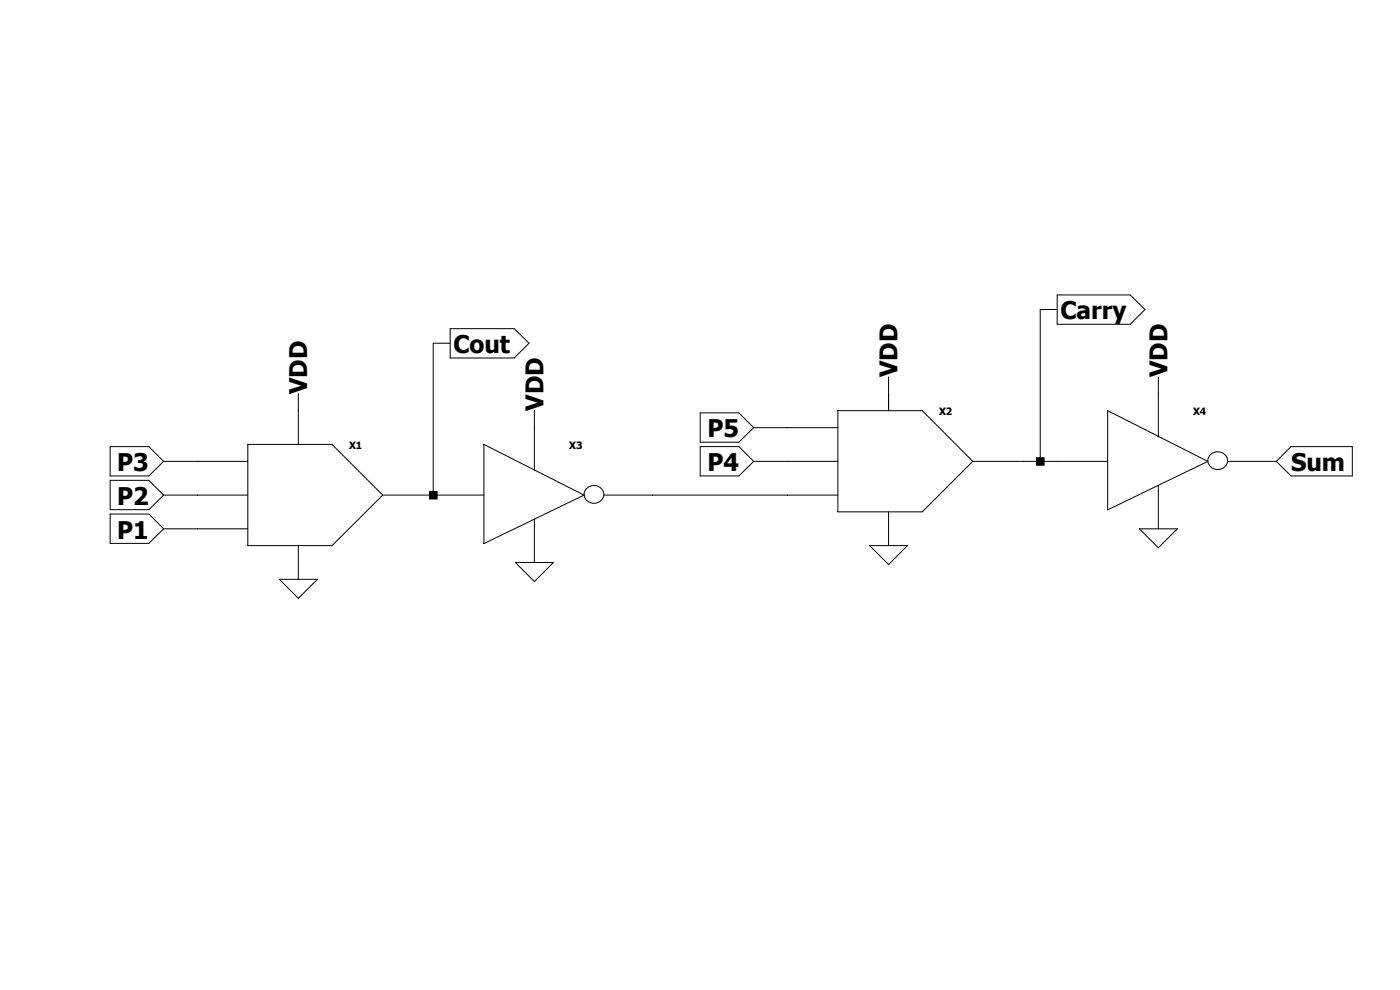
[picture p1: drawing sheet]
<svg xmlns="http://www.w3.org/2000/svg" width="297mm" height="210mm" viewBox="0 0 297 210" stroke-linecap="round" stroke-linejoin="round" font-family="sans-serif">
<g fill="none" stroke="#000" stroke-width=".21">
<path d="M95.5 69.7h13.6l3.1 3.1-3.1 3.1h-13.6zM95.5 72.8h-3.6v32.2M188.5 80v7.1M224.3 62.6h15.5l3.1 3.1-3.1 3.1h-15.5zM224.3 65.7h-3.6v32.2M245.7 80v12.7M23.4 94.7h8.2l3.1 3.2-3.1 3.1h-8.2zM34.7 97.9h17.9M52.6 94.3h17.8l10.8 10.7-10.8 10.7h-17.8zM63.3 83.6v10.7M102.7 94.3l21.2 10.7-21.2 10.3zM113.4 87.1v12.8"/>
<path d="M148.5 94.7h8.3l3.1 3.2-3.1 3.1h-8.3zM148.5 87.6h8.3l3.1 3.1-3.1 3.1h-8.3zM159.9 97.9h17.9M159.9 90.7h17.9M177.8 87.1h17.9l10.7 10.8-10.7 10.7h-17.9zM206.4 97.9h28.6M235 87.1l21.2 10.8-21.2 10.3zM256.9 96.4a2.03 2.03 0 0 1 2.6-.3 2.03 2.03 0 0 1 .6 2.6 2.1 2.1 0 0 1-2.5 .8 2.1 2.1 0 0 1-1.3-2.3zM260.5 97.9h10.3M273.9 94.7h13v6.3h-13l-3.1-3.1zM23.4 109.1h8.2l3.1 3.1-3.1 3.1h-8.2zM23.4 101.9h8.2l3.1 3.1-3.1 3.1h-8.2z"/>
<path d="M34.7 105h17.9M34.7 112.2h17.9M63.3 115.7v7.2M81.2 105h21.5M109.3 119.3h8.1l-4 4.1zM113.4 110.2v9.1M124.5 103.5a2.03 2.03 0 0 1 2.6-.2 2.03 2.03 0 0 1 .7 2.5 2.1 2.1 0 0 1-2.5 .9 2.1 2.1 0 0 1-1.3-2.3zM128.1 105h49.7M184.5 115.7h8l-4 4.1zM188.5 108.6v7.1M241.7 112.2h8.1l-4.1 4zM245.7 103v9.2"/>
<path d="M59.3 122.9h8.1l-4.1 4z"/>
</g>
<path d="M91 104.1h1.8v1.9h-1.8zM219.8 97h1.8v1.8h-1.8z" fill-rule="evenodd" fill="#000"/>
<g font-size="5.2">
<text x="225" y="67.7">Carry</text>
<text x="96.2" y="74.9">Cout</text>
<text x="65.2" y="83.6" transform="rotate(-90 65.2 83.6)">VDD</text>
<text x="190.4" y="80" transform="rotate(-90 190.4 80)">VDD</text>
<text x="247.7" y="80" transform="rotate(-90 247.7 80)">VDD</text>
<text x="115.3" y="87.1" transform="rotate(-90 115.3 87.1)">VDD</text>
<text x="150.1" y="92.8">P5</text>
<text x="24.9" y="99.9">P3</text>
<text x="150.1" y="99.9">P4</text>
<text x="273.9" y="99.9">Sum</text>
<text x="24.9" y="107.1">P2</text>
<text x="24.9" y="114.3">P1</text>
</g>
<g font-size="2.1">
<text x="199.2" y="88">X2</text>
<text x="253.1" y="88">X4</text>
<text x="74" y="95.2">X1</text>
<text x="120.8" y="95.2">X3</text>
</g>
</svg>
